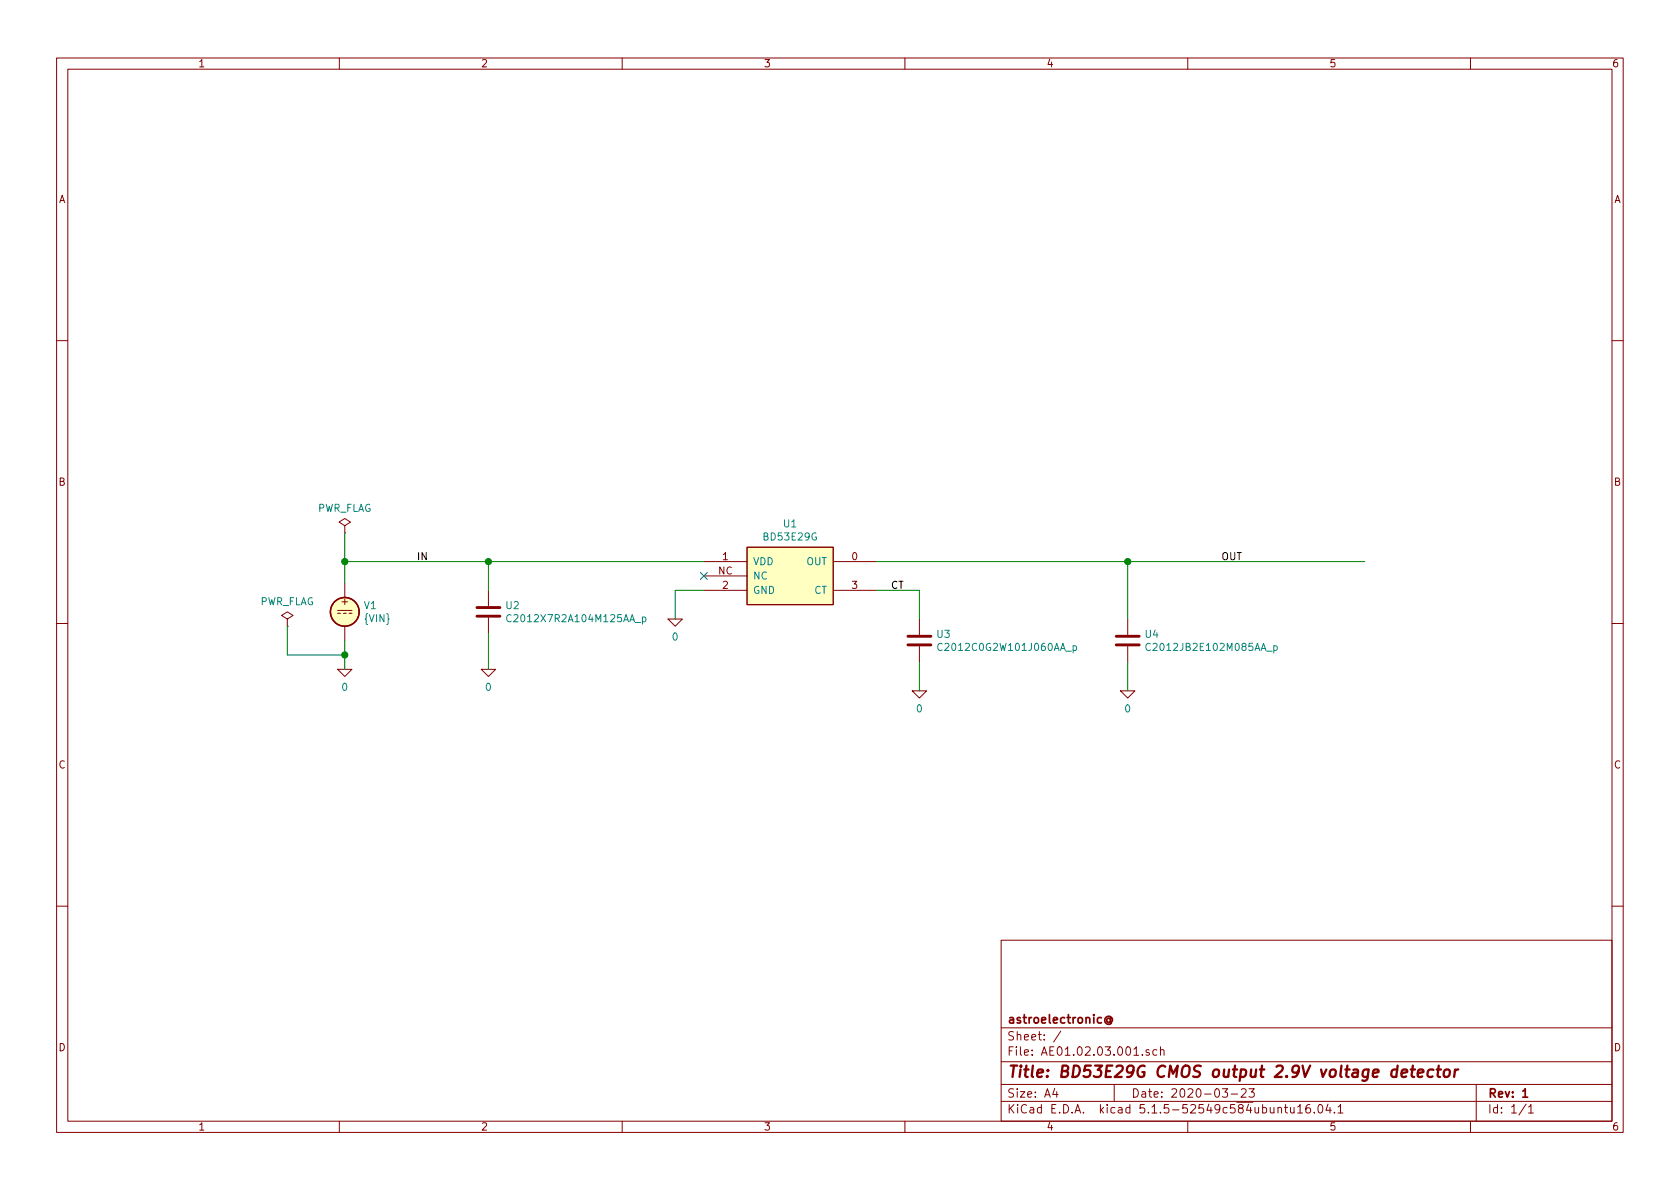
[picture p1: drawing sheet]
EESchema Schematic File Version 4
EELAYER 30 0
EELAYER END
$Descr A4 11693 8268
encoding utf-8
Sheet 1 1
Title "BD53E29G CMOS output 2.9V voltage detector"
Date "2020-03-23"
Rev "1"
Comp "astroelectronic@"
Comment1 ""
Comment2 ""
Comment3 ""
Comment4 ""
$EndDescr
$Comp
L AE01.17.03.000:BD53E29G U1
U 1 1
P 5500 4000
F 0 "U1" H 5500 4365 50  0000 C CNN
F 1 "BD53E29G" H 5500 4274 50  0000 C CNN
F 2 "" H 5200 3500 50  0001 L BNN
F 3 "~" H 5200 3400 50  0001 L BNN
F 4 "X" H 5500 4000 50  0001 C CNN "Spice_Primitive"
F 5 "BD53E29G" H 5500 4000 50  0001 C CNN "Spice_Model"
F 6 "Y" H 5500 4000 50  0001 C CNN "Spice_Netlist_Enabled"
F 7 "models/BD53E29G.lib" H 5500 4000 50  0001 C CNN "Spice_Lib_File"
	1    5500 4000
	1    0    0    -1  
$EndComp
Wire Wire Line
	4900 4100 4700 4100
Wire Wire Line
	4700 4100 4700 4300
$Comp
L pspice:0 #GND01
U 1 1
P 4700 4300
F 0 "#GND01" H 4700 4200 50  0001 C CNN
F 1 "0" H 4700 4177 50  0000 C CNN
F 2 "" H 4700 4300 50  0001 C CNN
F 3 "~" H 4700 4300 50  0001 C CNN
	1    4700 4300
	1    0    0    -1  
$EndComp
NoConn ~ 4900 4000
Wire Wire Line
	4900 3900 3400 3900
Wire Wire Line
	3400 3900 3400 4100
$Comp
L Device:C U2
U 1 1
P 3400 4250
F 0 "U2" H 3515 4296 50  0000 L CNN
F 1 "C2012X7R2A104M125AA_p" H 3515 4205 50  0000 L CNN
F 2 "" H 3438 4100 50  0001 C CNN
F 3 "~" H 3400 4250 50  0001 C CNN
F 4 "X" H 3400 4250 50  0001 C CNN "Spice_Primitive"
F 5 "C2012X7R2A104M125AA_p" H 3400 4250 50  0001 C CNN "Spice_Model"
F 6 "Y" H 3400 4250 50  0001 C CNN "Spice_Netlist_Enabled"
F 7 "models/C2012X7R2A104M125AA_p.mod" H 3400 4250 50  0001 C CNN "Spice_Lib_File"
	1    3400 4250
	1    0    0    -1  
$EndComp
Wire Wire Line
	3400 4400 3400 4650
$Comp
L pspice:0 #GND03
U 1 1
P 3400 4650
F 0 "#GND03" H 3400 4550 50  0001 C CNN
F 1 "0" H 3400 4527 50  0000 C CNN
F 2 "" H 3400 4650 50  0001 C CNN
F 3 "~" H 3400 4650 50  0001 C CNN
	1    3400 4650
	1    0    0    -1  
$EndComp
Wire Wire Line
	6100 4100 6400 4100
Wire Wire Line
	6400 4100 6400 4300
$Comp
L Device:C U3
U 1 1
P 6400 4450
F 0 "U3" H 6515 4496 50  0000 L CNN
F 1 "C2012C0G2W101J060AA_p" H 6515 4405 50  0000 L CNN
F 2 "" H 6438 4300 50  0001 C CNN
F 3 "~" H 6400 4450 50  0001 C CNN
F 4 "X" H 6400 4450 50  0001 C CNN "Spice_Primitive"
F 5 "C2012C0G2W101J060AA_p" H 6400 4450 50  0001 C CNN "Spice_Model"
F 6 "Y" H 6400 4450 50  0001 C CNN "Spice_Netlist_Enabled"
F 7 "models/C2012C0G2W101J060AA_p.mod" H 6400 4450 50  0001 C CNN "Spice_Lib_File"
	1    6400 4450
	1    0    0    -1  
$EndComp
Wire Wire Line
	6400 4600 6400 4800
$Comp
L pspice:0 #GND04
U 1 1
P 6400 4800
F 0 "#GND04" H 6400 4700 50  0001 C CNN
F 1 "0" H 6400 4677 50  0000 C CNN
F 2 "" H 6400 4800 50  0001 C CNN
F 3 "~" H 6400 4800 50  0001 C CNN
	1    6400 4800
	1    0    0    -1  
$EndComp
Wire Wire Line
	6100 3900 7850 3900
Wire Wire Line
	7850 3900 7850 4300
$Comp
L Device:C U4
U 1 1
P 7850 4450
F 0 "U4" H 7965 4496 50  0000 L CNN
F 1 "C2012JB2E102M085AA_p" H 7965 4405 50  0000 L CNN
F 2 "" H 7888 4300 50  0001 C CNN
F 3 "~" H 7850 4450 50  0001 C CNN
F 4 "X" H 7850 4450 50  0001 C CNN "Spice_Primitive"
F 5 "C2012JB2E102M085AA_p" H 7850 4450 50  0001 C CNN "Spice_Model"
F 6 "Y" H 7850 4450 50  0001 C CNN "Spice_Netlist_Enabled"
F 7 "models/C2012JB2E102M085AA_p.mod" H 7850 4450 50  0001 C CNN "Spice_Lib_File"
	1    7850 4450
	1    0    0    -1  
$EndComp
Wire Wire Line
	7850 4600 7850 4800
$Comp
L pspice:0 #GND05
U 1 1
P 7850 4800
F 0 "#GND05" H 7850 4700 50  0001 C CNN
F 1 "0" H 7850 4677 50  0000 C CNN
F 2 "" H 7850 4800 50  0001 C CNN
F 3 "~" H 7850 4800 50  0001 C CNN
	1    7850 4800
	1    0    0    -1  
$EndComp
Wire Wire Line
	7850 3900 9500 3900
Connection ~ 3400 3900
Wire Wire Line
	2400 3900 2400 3700
$Comp
L power:PWR_FLAG #FLG01
U 1 1
P 2400 3700
F 0 "#FLG01" H 2400 3775 50  0001 C CNN
F 1 "PWR_FLAG" H 2400 3873 50  0000 C CNN
F 2 "" H 2400 3700 50  0001 C CNN
F 3 "~" H 2400 3700 50  0001 C CNN
	1    2400 3700
	1    0    0    -1  
$EndComp
Text Label 6200 4100 0    50   ~ 0
CT
Text Label 8500 3900 0    50   ~ 0
OUT
Connection ~ 7850 3900
Wire Wire Line
	3400 3900 2400 3900
Connection ~ 2400 3900
Text Label 2900 3900 0    50   ~ 0
IN
$Comp
L power:PWR_FLAG #FLG02
U 1 1
P 2000 4350
F 0 "#FLG02" H 2000 4425 50  0001 C CNN
F 1 "PWR_FLAG" H 2000 4523 50  0000 C CNN
F 2 "" H 2000 4350 50  0001 C CNN
F 3 "~" H 2000 4350 50  0001 C CNN
	1    2000 4350
	1    0    0    -1  
$EndComp
Wire Wire Line
	2000 4550 2000 4350
$Comp
L pspice:0 #GND02
U 1 1
P 2400 4650
F 0 "#GND02" H 2400 4550 50  0001 C CNN
F 1 "0" H 2400 4527 50  0000 C CNN
F 2 "" H 2400 4650 50  0001 C CNN
F 3 "~" H 2400 4650 50  0001 C CNN
	1    2400 4650
	1    0    0    -1  
$EndComp
Connection ~ 2400 4550
Wire Wire Line
	2400 4550 2000 4550
Wire Wire Line
	2400 4650 2400 4550
Wire Wire Line
	2400 4550 2400 4450
Wire Wire Line
	2400 3900 2400 4050
$Comp
L Simulation_SPICE:VDC V1
U 1 1
P 2400 4250
F 0 "V1" H 2530 4296 50  0000 L CNN
F 1 "{VIN}" H 2530 4205 50  0000 L CNN
F 2 "" H 2400 4250 50  0001 C CNN
F 3 "~" H 2400 4250 50  0001 C CNN
F 4 "Y" H 2400 4250 50  0001 L CNN "Spice_Netlist_Enabled"
F 5 "V" H 2400 4250 50  0001 L CNN "Spice_Primitive"
	1    2400 4250
	1    0    0    -1  
$EndComp
$EndSCHEMATC
